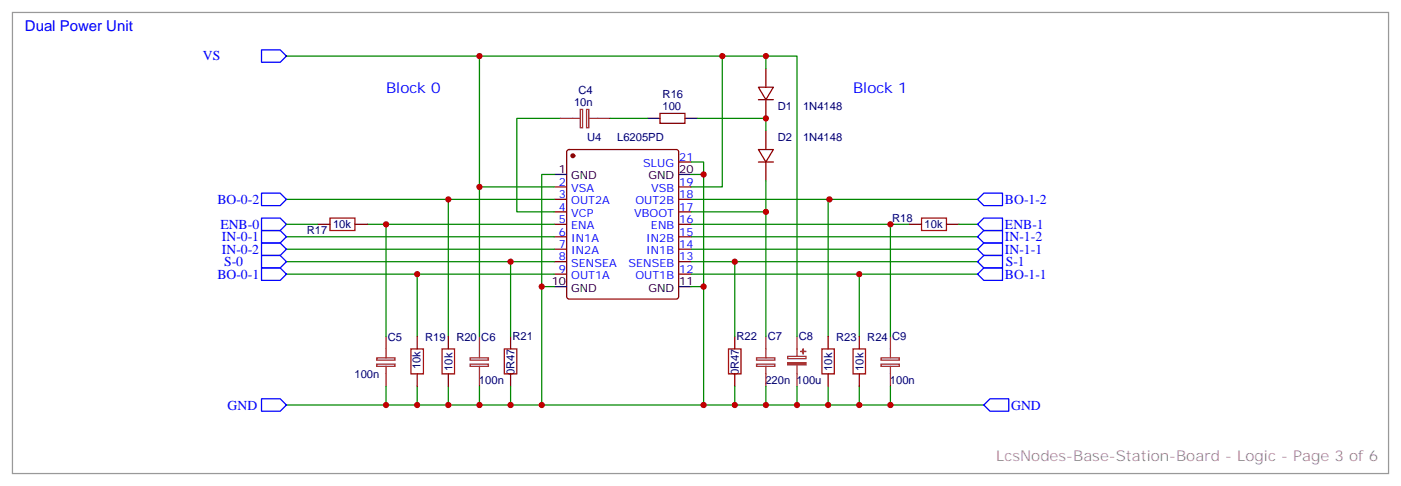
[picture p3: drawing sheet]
<svg xmlns="http://www.w3.org/2000/svg" width="397mm" height="138mm" viewBox="0 0 397 138" stroke-linecap="round" stroke-linejoin="round" font-family="sans-serif">
<g fill="none" stroke="#008700" stroke-width=".35">
<path d="M81.1 15.9h123.5v37h-8.8M135.8 15.9v37h21.2M204.6 15.9h12.4v3.5M217 15.9h8.8v79.3M158.7 33.5h-12.3v26.5h10.6M172.9 33.5h10.5M197.6 33.5h19.4v3.5M81.1 56.4h75.9M127 56.4v38.8M135.8 52.9v42.3M157 49.4h-3.5v65.3M195.8 45.9h3.5v35.2"/>
<path d="M195.8 56.4h81.1M195.8 60h21.2M195.8 49.4h3.5M217 51.2v44M234.9 56.4h-.3v38.8M81.1 63.5h8.9M81.1 74.1h75.9M81.1 67h75.9M81.1 70.6h75.9M81.1 77.6h75.9M104.1 63.5h52.9M109.4 63.5v31.7"/>
<path d="M118.2 77.6v17.6M144.6 74.1v21.1M195.8 63.5h61.7M195.8 74.1h81.1M195.8 67h81.1M195.8 70.6h81.1M195.8 77.6h81.1M208.1 74.1v21.1M243.4 77.6v17.6M252.2 63.5v31.7M271.6 63.5h5.3M153.5 81.1h3.5"/>
<path d="M195.8 81.1h3.5v33.6M81.1 114.7h197.6M109.4 109.4v5.3M118.2 109.4v5.3M127 109.4v5.3M135.8 109.4v5.3M144.6 109.4v5.3M208.1 109.4v5.3M217 109.4v5.3M225.8 109.4v5.3M234.6 109.4v5.3M243.4 109.4v5.3"/>
<path d="M252.2 109.4v5.3"/>
</g>
<path d="M93.5 61.7h7v3.6h-7zM261.1 61.7h7v3.6h-7zM116.4 98.8h3.5v7h-3.5zM125.2 98.8h3.6v7h-3.6zM142.9 98.8h3.5v7h-3.5zM206.4 98.8h3.5v7h-3.5zM232.8 98.8h3.6v7h-3.6zM241.7 98.8h3.5v7h-3.5z" fill="none" stroke="#a10000" stroke-width=".35"/>
<g fill="none" stroke="#870000" stroke-width=".35">
<path d="M217 19.4v5.3M187 32.1h7v2.8h-7zM214.8 24.7h4.3l-2.1 3.5zM214.8 28.2h4.3M217 28.2v5.3M217 37v5.3M157 52.9h3.5M157 56.4h3.5M157 60h3.5M160.7 42.5l.5-.2h30.4l.5 .2 .2 .5v41l-.3 .5-.4 .2h-30.4l-.5-.3-.2-.4v-41zM192.3 52.9h3.5M192.3 56.4h3.5"/>
<path d="M192.3 60h3.5M192.3 45.9h3.5M214.8 42.3h4.3l-2.1 3.6zM214.8 45.9h4.3M217 45.9v5.3M90 63.5h3.5M100.5 63.5h3.6M157 63.5h3.5M157 67h3.5M157 70.6h3.5M157 74.1h3.5M157 77.6h3.5"/>
<path d="M192.3 63.5h3.5M192.3 67h3.5M192.3 70.6h3.5M192.3 74.1h3.5M192.3 77.6h3.5M257.5 63.5h3.6M268.1 63.5h3.5M118.2 95.2v3.6M127 95.2v3.6M144.6 95.2v3.6M208.1 95.2v3.6M234.6 95.2v3.6"/>
<path d="M243.4 95.2v3.6M118.2 105.8v3.6M127 105.8v3.6M144.6 105.8v3.6M208.1 105.8v3.6M234.6 105.8v3.6M243.4 105.8v3.6"/>
</g>
<circle cx="162.3" cy="44.1" r=".53" fill="#870000" stroke="#870000" stroke-width=".35"/>
<path d="M183.4 33.5h3.6M194 33.5h3.6M157 49.4h3.5M192.3 49.4h3.5M157 81.1h3.5M192.3 81.1h3.5" fill="none" stroke="#000" stroke-width=".35"/>
<g fill="none" stroke="#00f" stroke-width=".35">
<path d="M74.1 14.1h5.3l1.7 1.8-1.7 1.7h-5.3zM74.1 54.7h5.3l1.7 1.7-1.7 1.8h-5.3zM278.7 54.7h5.3v3.5h-5.3l-1.8-1.8zM74.1 61.7h5.3l1.7 1.8-1.7 1.8h-5.3zM74.1 72.3h5.3l1.7 1.8-1.7 1.7h-5.3zM74.1 65.3h5.3l1.7 1.7-1.7 1.8h-5.3zM74.1 68.8h5.3l1.7 1.8-1.7 1.7h-5.3zM74.1 75.8h5.3l1.7 1.8-1.7 1.8h-5.3zM276.9 77.6l1.8-1.8h5.3v3.6h-5.3zM276.9 70.6l1.8-1.8h5.3v3.5h-5.3zM278.7 61.7h5.3v3.6h-5.3l-1.8-1.8zM278.7 72.3h5.3v3.5h-5.3l-1.8-1.7z"/>
<path d="M278.7 65.3h5.3v3.5h-5.3l-1.8-1.8zM74.1 112.9h5.3l1.7 1.8-1.7 1.7h-5.3zM278.7 114.7l1.8-1.8h5.3v3.5h-5.3z"/>
</g>
<g fill="none" stroke="#8c2424" stroke-width=".35">
<path d="M158.7 33.5h5.7M164.4 31h.6v5.2h-.6zM166.2 31h.6v5.2h-.6zM166.9 33.5h6M109.4 95.2v6M135.8 95.2v6M217 95.2v6M225.8 95.2v5.7M252.2 95.2v6M106.7 101.3h5.2v.7h-5.2zM106.7 103.1h5.2v.6h-5.2zM109.4 103.7v5.7"/>
<path d="M133.2 101.3h5.2v.7h-5.2zM133.2 103.1h5.2v.6h-5.2zM135.8 103.7v5.7M214.3 101.3h5.2v.7h-5.2zM214.3 103.1h5.2v.6h-5.2zM217 103.7v5.7M223.1 100.9h5.2v.6h-5.2zM225.8 103.4v6M249.6 101.3h5.2v.7h-5.2zM249.6 103.1h5.2v.6h-5.2zM252.2 103.7v5.7"/>
</g>
<g fill="#8c2424" stroke="#8c2424" stroke-width=".35">
<path d="M223.1 102.7h5.2v.6h-5.2z"/>
<path d="M226.8 99.5h1.4z"/>
<path d="M227.5 98.8v1.4z"/>
</g>
<path d="M3.5 3.5h389.8v130.6h-389.8z" fill="none" stroke="#999" stroke-width=".35"/>
<g fill="#c00">
<circle cx="235" cy="56.4" r=".88"/>
<circle cx="225.8" cy="114.7" r=".88"/>
<circle cx="217" cy="33.5" r=".88"/>
<circle cx="217" cy="60" r=".88"/>
<circle cx="144.6" cy="74.1" r=".88"/>
<circle cx="118.2" cy="77.6" r=".88"/>
<circle cx="118.2" cy="114.7" r=".88"/>
<circle cx="109.4" cy="63.5" r=".88"/>
<circle cx="243.4" cy="77.6" r=".88"/>
<circle cx="243.4" cy="114.7" r=".88"/>
<circle cx="252.2" cy="63.5" r=".88"/>
<circle cx="127" cy="56.4" r=".88"/>
<circle cx="127" cy="114.7" r=".88"/>
<circle cx="234.6" cy="114.7" r=".88"/>
<circle cx="135.8" cy="15.9" r=".88"/>
<circle cx="109.4" cy="114.7" r=".88"/>
<circle cx="144.6" cy="114.7" r=".88"/>
<circle cx="204.6" cy="15.9" r=".88"/>
<circle cx="153.5" cy="114.7" r=".88"/>
<circle cx="153.5" cy="81.1" r=".88"/>
<circle cx="199.3" cy="114.7" r=".88"/>
<circle cx="199.3" cy="81.1" r=".88"/>
<circle cx="199.3" cy="49.4" r=".88"/>
<circle cx="135.8" cy="52.9" r=".88"/>
<circle cx="135.8" cy="114.7" r=".88"/>
<circle cx="252.2" cy="114.7" r=".88"/>
<circle cx="217" cy="114.7" r=".88"/>
<circle cx="217" cy="15.9" r=".88"/>
<circle cx="208.1" cy="74.1" r=".88"/>
<circle cx="208.1" cy="114.7" r=".88"/>
</g>
<g font-size="4.2" fill="#00f">
<text x="7.1" y="8.8">Dual Power Unit</text>
<text x="109.4" y="26.5">Block 0</text>
<text x="241.7" y="26.5">Block 1</text>
</g>
<text font-size="4.2" fill="#999" x="282.2" y="130.5">LcsNodes-Base-Station-Board - Logic - Page 3 of 6</text>
<g font-size="3.9" fill="#00f">
<text x="57.4" y="17.1">VS</text>
<text x="61.6" y="57.7">BO-0-2</text>
<text x="284.7" y="57.7">BO-1-2</text>
<text x="62.4" y="64.7">ENB-0</text>
<text x="284.7" y="64.8">ENB-1</text>
<text x="62.9" y="68.3">IN-0-1</text>
<text x="62.9" y="71.8">IN-0-2</text>
<text x="284.7" y="71.9">IN-1-1</text>
<text x="284.7" y="68.3">IN-1-2</text>
<text x="63.5" y="75.4">S-0</text>
<text x="284.9" y="75.3">S-1</text>
<text x="61.6" y="78.9">BO-0-1</text>
<text x="284.7" y="78.9">BO-1-1</text>
<text x="64.5" y="115.9">GND</text>
<text x="286.5" y="116">GND</text>
</g>
<g font-size="3.2" fill="#000080">
<text x="162.6" y="29.9">10n</text>
<text x="163.9" y="26.7">C4</text>
<text x="187.7" y="27.9">R16</text>
<text x="187.7" y="31">100</text>
<text x="220.3" y="31.1">D1</text>
<text x="227.5" y="31.1">1N4148</text>
<text x="166.3" y="39.9">U4</text>
<text x="174.8" y="39.9">L6205PD</text>
<text x="220.3" y="39.9">D2</text>
<text x="227.5" y="39.9">1N4148</text>
<text x="94.4" y="64.6">10k</text>
<text x="252.7" y="62.8">R18</text>
<text x="261.9" y="64.7">10k</text>
<text x="86.9" y="66.4">R17</text>
<text x="109.9" y="96.5">C5</text>
<text x="120.5" y="96.5">R19</text>
<text x="129.3" y="96.4">R20</text>
<text x="136.3" y="96.5">C6</text>
<text x="145.1" y="96.4">R21</text>
<text x="208.6" y="96.4">R22</text>
<text x="217.5" y="96.4">C7</text>
<text x="226.3" y="96.4">C8</text>
<text x="236.9" y="96.4">R23</text>
<text x="245.7" y="96.4">R24</text>
<text x="252.7" y="96.4">C9</text>
<text x="100.4" y="107">100n</text>
<text x="119.2" y="104.6" transform="rotate(-90 119.2 104.6)">10k</text>
<text x="128.2" y="105" transform="rotate(-90 128.2 105)">10k</text>
<text x="145.8" y="106.2" transform="rotate(-90 145.8 106.2)">0R47</text>
<text x="209.3" y="106.2" transform="rotate(-90 209.3 106.2)">0R47</text>
<text x="235.8" y="105" transform="rotate(-90 235.8 105)">10k</text>
<text x="244.6" y="105" transform="rotate(-90 244.6 105)">10k</text>
<text x="135.7" y="108.8">100n</text>
<text x="216.8" y="108.8">220n 100u</text>
<text x="252.1" y="108.8">100n</text>
</g>
<g font-size="3.2" fill="#00f">
<text x="182.2" y="47.3">SLUG</text>
<text x="192.4" y="45.5">21</text>
<text x="158.3" y="52.6">2</text>
<text x="192.4" y="52.6">19</text>
<text x="158.3" y="56.1">3</text>
<text x="158.3" y="59.6">4</text>
<text x="161.8" y="54.3">VSA</text>
<text x="161.8" y="57.9">OUT2A</text>
<text x="180" y="57.9">OUT2B</text>
<text x="184.4" y="54.3">VSB</text>
<text x="192.4" y="59.6">17</text>
<text x="192.4" y="56.1">18</text>
<text x="158.3" y="63.1">5</text>
<text x="161.8" y="61.4">VCP</text>
<text x="161.8" y="64.9">ENA</text>
<text x="179.7" y="61.4">VBOOT</text>
<text x="184.4" y="64.9">ENB</text>
<text x="192.4" y="63.1">16</text>
<text x="158.3" y="66.7">6</text>
<text x="158.3" y="70.2">7</text>
<text x="161.8" y="68.4">IN1A</text>
<text x="161.8" y="72">IN2A</text>
<text x="183.1" y="72">IN1B</text>
<text x="183.1" y="68.4">IN2B</text>
<text x="192.4" y="70.2">14</text>
<text x="192.4" y="66.7">15</text>
<text x="158.3" y="73.7">8</text>
<text x="158.3" y="77.3">9</text>
<text x="161.8" y="75.5">SENSEA</text>
<text x="178.1" y="75.5">SENSEB</text>
<text x="192.4" y="77.3">12</text>
<text x="192.4" y="73.7">13</text>
<text x="161.8" y="79">OUT1A</text>
<text x="180" y="79">OUT1B</text>
</g>
<g font-size="3.2">
<text x="158.3" y="49">1</text>
<text x="161.8" y="50.8">GND</text>
<text x="183.7" y="50.8">GND</text>
<text x="192.4" y="49">20</text>
<text x="156.3" y="80.8">10</text>
<text x="161.8" y="82.5">GND</text>
<text x="183.7" y="82.5">GND</text>
<text x="192.4" y="80.8">11</text>
</g>
</svg>
